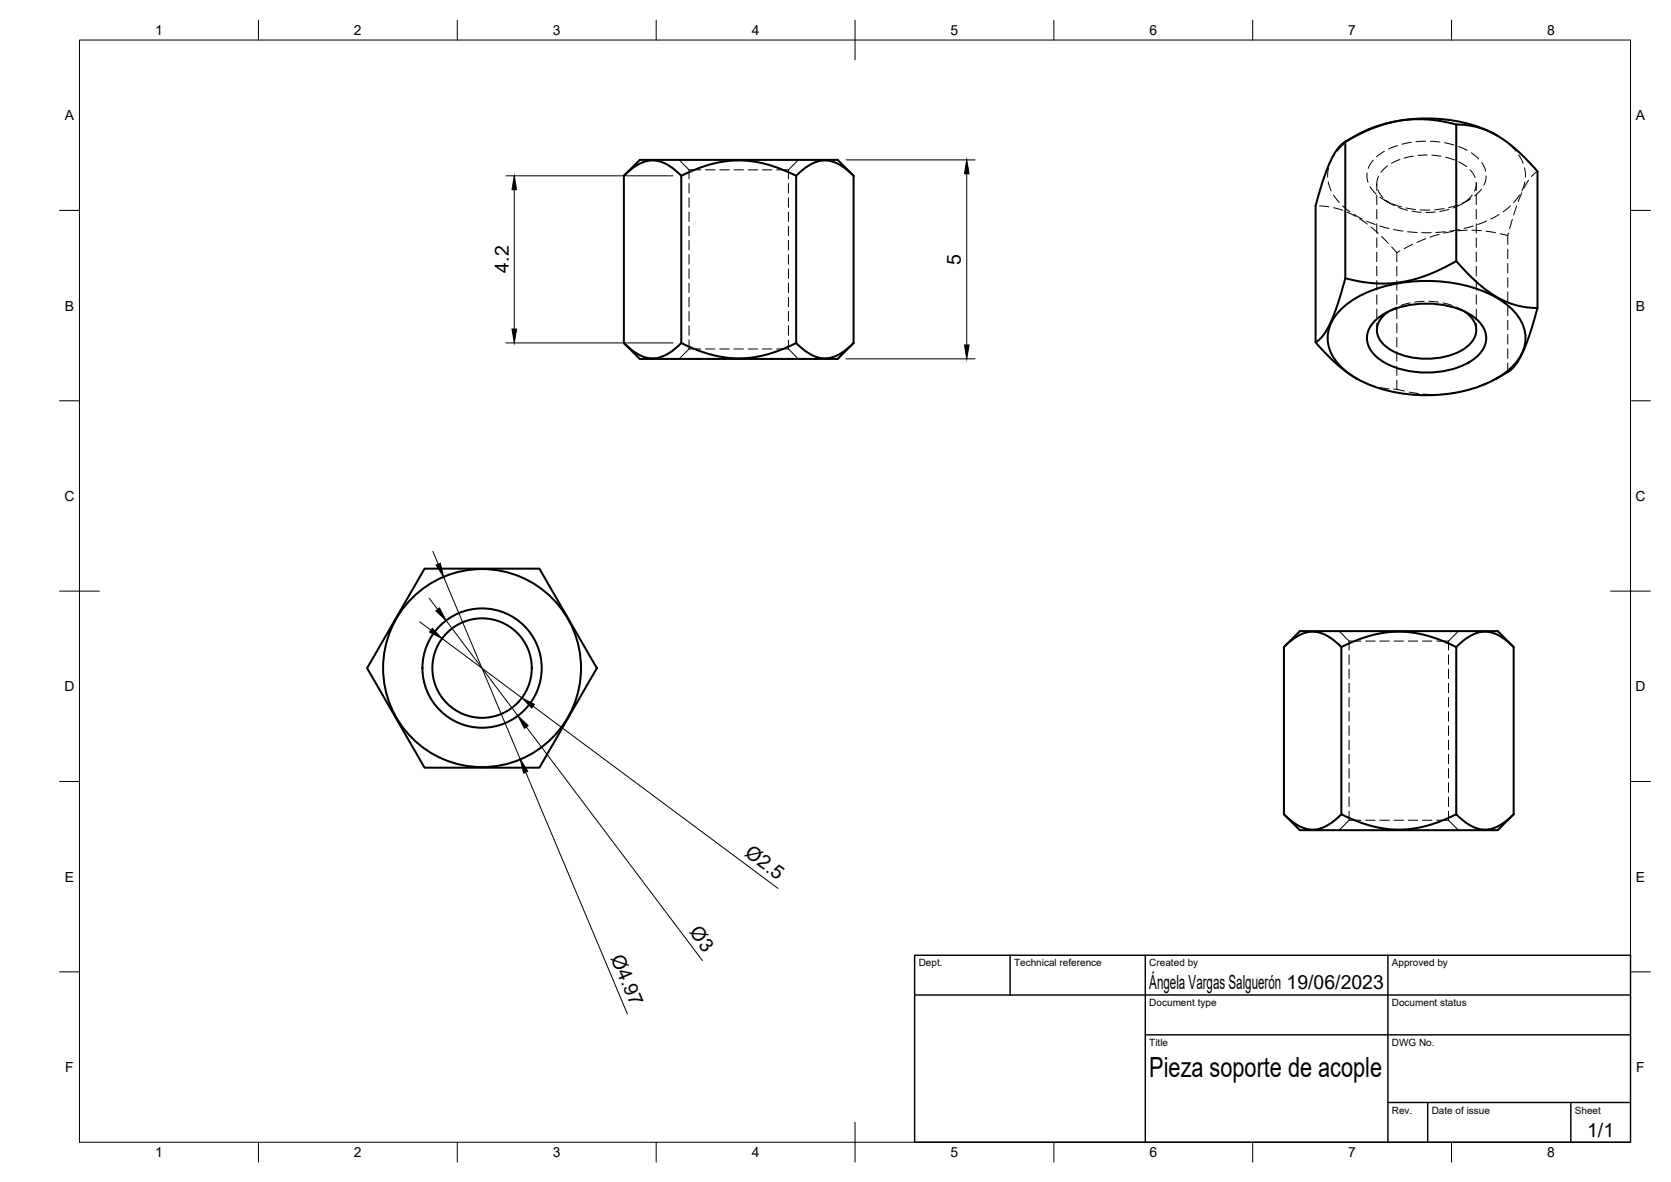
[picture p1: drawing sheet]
<svg xmlns="http://www.w3.org/2000/svg" width="420mm" height="297mm" viewBox="0 0 420 297" stroke-linecap="round" stroke-linejoin="round" font-family="sans-serif">
<!-- layer: Hidden -->
<g fill="none" stroke="#000" stroke-width=".25">
<path d="M335.5 38.9l-1.1 2.1M337.9 36.3l-1.7 1.7M341.1 34l-2.3 1.5M348.1 38l-2 1.4M351.4 36.6l-2.3 .9M354.9 35.8l-2.4 .4M355.4 39.2l-2.3 .5M358.5 35.5l-2.4 .1M358.9 39l-2.4 .1M359.7 35.5l2.4 .2M360 39l2.3 .3M363.2 35.9l2.4 .5"/>
<path d="M363.5 39.5l2.2 .7M366.7 36.8l2.2 1M370 38.4l1.8 1.5M376.3 34l2.3 1.5M379.5 36.3l1.7 1.7M381.9 38.9l1.1 2.1M170.8 40.2l2.4 2.5M173.2 42.7h3M173.2 42.7v2.2M173.2 46.1v2.4M173.2 49.7v2.4M173.2 53.3v2.4"/>
<path d="M173.2 56.9v2.3M177.4 42.7h2.4M181 42.7h2.4M184.6 42.7h2.3M188.1 42.7h2.4M191.7 42.7h2.4M195.3 42.7h2.9M198.2 42.7v2.2M198.2 46.1v2.4M198.2 49.7v2.4M198.2 53.3v2.4M198.2 56.9v2.3"/>
<path d="M200.7 40.2l-2.5 2.5M331.8 51.7l2.3 .3M334 45.7l.7 2.3M334.1 42.2l-.3 2.3M335.3 49l1.4 1.9M335.3 52.2l2.3 .7M337.6 51.7l1.8 1.5M338.7 53.3l2.1 1.1M340.4 53.9l2.1 1.1M341.9 55l1.9 1.3M343.6 55.5l2.2 .9M343.7 43.5v1l.3 1.3"/>
<path d="M344.5 46.9l1.5 1.9M344.8 57.1l1.7 1.5M345.3 40.2l-1.3 2.1M346.2 46.2v1.7M346.2 49.1v2.3M346.2 52.6v2.4M346.2 56.2v2.4M346.2 59.8v2.4M346.5 47.7l1.2 2M346.6 44.3l-.4 1.2v1.1M346.9 49.5l2.1 1.2M346.9 56.8l2.3 .6"/>
<path d="M347.4 59.4l1.7 1.8M348.1 50.3l1.7 1M348.6 50.4l2 1.3M348.9 41.7l-1.7 1.6M350.1 51.2l2.3 .8M350.4 57.7l2.3 .4M351.7 52.1l2.2 .7M352 40.1l-2.1 1M353.5 52.3l2.4 .3M353.9 58.2l2.4 .2M355 53.1l2.4 .2M357.1 52.8h2.4"/>
<path d="M357.5 58.5h2.4M358.5 60l-2.2 .9M360.9 53.3l-2.4 .1M361.9 58.9l-2.3 .7M363.1 52.4l-2.4 .3M363.4 58.2l-2.3 .2M364.3 52.6l-2.3 .5M365.4 58.2l-2.4 .4M366.6 51.5l-2.3 .7M366.8 40.7l2 1.2M367 57.7l-2.4 .4M368.9 57.9l-2.4 .1"/>
<path d="M369.3 50.3l-3.9 2M369.6 42.7l1.3 1.9M369.8 49.9l-2.1 1.2M370.1 57.9l2.4 .1M370.2 49l-1.7 1.7M370.4 56.8l-2.3 .6M371.2 45.8l-.1 1.3-.3 .9M371.2 46.2v1.7M371.2 49.1v2.3M371.2 52.6v2.4M371.2 56.2v2.4M371.2 59.8v2.4"/>
<path d="M372.5 47.5l-1.7 1.7M372.6 40.8l1 2.2M373.7 58.1l2.3 .4M373.7 44.2l-.3 1.5-.3 .8M373.8 55.5l-2.2 .9M376.9 53.9l-2 1.1M377.2 58.7l1.9 .5M379.1 59.2v2.3M379.3 58.6l-.2 .6M379.8 51.7l-1.9 1.5M380.3 55.2l-.7 2.3M381.3 51.8l-.7 2.2"/>
<path d="M382.1 49l-1.5 1.9M382.7 48.4l-1 2.2M383.3 42.2l.3 2.3M383.4 45.7l-.7 2.3M384.3 45.3l-1.2 2.1M386.6 43.1l-1.5 1.3M173.2 60.4v2.4M173.2 64v2.4M173.2 67.6v2.4M173.2 71.1v2.4M173.2 74.7v2.4M173.2 78.3v2.4"/>
<path d="M198.2 60.4v2.4M198.2 64v2.4M198.2 67.6v2.4M198.2 71.1v2.4M198.2 74.7v2.4M198.2 78.3v2.4M346.2 63.4v2.4M346.2 66.9v2.4M346.2 70.5v2.4M346.2 74.1v2.4M346.2 77.7v2.3M349.8 77.8l-1.7 1.1"/>
<path d="M349.9 62l1.3 1.5 .8-.4M351.1 77.2l-2.1 1.1M351.2 63.5v2.3M351.2 67v2.3M351.2 70.5v2.4M351.2 74.1v2.4M351.2 77.7v2.4M354.5 76.1l-2.2 .7M355.2 61.4l-2.1 1.1M358.1 75.7l-2.4 .2M359.3 75.7l2.4 .2M362.8 76.1l2.3 .7"/>
<path d="M366.2 77.2l2.1 1.1M367.5 77.8l1.8 1.1M371.2 63.4v2.4M371.2 66.9v2.4M371.2 70.5v2.4M371.2 74.1v2.4M371.2 77.7v2.3M379.1 62.6v2.4M379.1 66.2v2.4M379.1 69.8v2.4M379.1 73.4v2.3M379.1 76.9v2.4"/>
<path d="M173.2 87.7h3M173.2 87.7l-2.4 2.5M173.2 81.9v2.4M173.2 85.4v2.3M177.4 87.7h2.4M181 87.7h2.4M184.6 87.7h2.3M188.1 87.7h2.4M191.7 87.7h2.4M195.3 87.7h2.9M198.2 87.7l2.5 2.5M198.2 81.9v2.4"/>
<path d="M198.2 85.4v2.3M341 95.1l1.4 .7M343.5 96.3l2.2 .8M346.2 81.2v1.7M346.9 97.4l2.3 .3M350.4 97.8l2.7 .5M351.2 81.3v2.3M351.2 84.8v2.4M351.2 88.4v2.4M351.2 92v2.4M351.2 95.6v2.2M354.3 98.5l2.4 .4"/>
<path d="M357.8 99l2.4 .2M363.8 99l-2.4 .2M367.3 98.4l-2.3 .4M370.8 97.4l-2.3 .7M371.2 81.2v1.7M374.1 96.1l-2.2 .9M377.3 94.5l-2.2 1.1M379.1 91.2v2.3l-.8 .4M379.1 80.5v2.4M379.1 84.1v2.4M379.1 87.7v2.4M336.7 158.6l2.5 2.5"/>
<path d="M366.7 158.6l-2.5 2.5M339.2 161.1h3M339.2 161.1v2.3M339.2 164.6v2.3M339.2 168.1v2.4M339.2 171.7v2.4M339.2 175.3v2.4M339.2 178.8v2.4M343.4 161.1h2.4M346.9 161.1h2.4M350.5 161.1h2.4M354.1 161.1h2.4"/>
<path d="M357.7 161.1h2.3M361.3 161.1h2.9M364.2 161.1v2.3M364.2 164.6v2.3M364.2 168.1v2.4M364.2 171.7v2.4M364.2 175.3v2.4M364.2 178.8v2.4M339.2 182.4v2.4M339.2 186v2.4M339.2 189.6v2.3M339.2 193.2v2.3"/>
<path d="M339.2 196.7v2.4M364.2 182.4v2.4M364.2 186v2.4M364.2 189.6v2.3M364.2 193.2v2.3M364.2 196.7v2.4M339.2 206.1h3M339.2 206.1l-2.5 2.5M339.2 200.3v2.4M339.2 203.9v2.2M343.4 206.1h2.4M346.9 206.1h2.4"/>
<path d="M350.5 206.1h2.4M354.1 206.1h2.4M357.7 206.1h2.3M361.3 206.1h2.9M364.2 206.1l2.5 2.5M364.2 200.3v2.4M364.2 203.9v2.2"/>
</g>
<!-- layer: Visible -->
<g fill="none" stroke="#000" stroke-width=".51">
<path d="M341.1 34l-2.8 1.6v34.3M341.1 34a38.9 38.9 0 0 1 35.2 0M366.2 31.3v34.3M376.3 34h.1M156.9 44.2l4-4h49.7l4 4M156.9 44.2l1.2-1.2a8 8 0 0 1 8.1-2.3 13.6 13.6 0 0 1 5.1 3.5 28.9 28.9 0 0 1 20.4-3.2 38.1 38.1 0 0 1 8.5 3.2 10.5 10.5 0 0 1 7.4-3.9 10.8 10.8 0 0 1 7 3.9M156.9 44.2v42M171.3 44.2v42M200.2 44.2v42M214.6 44.2v42M336.9 78.1a28.3 28.3 0 0 1 16.8-7.2 38 38 0 0 1 22.6 3.9 12.8 12.8 0 0 1 7.3 9.5 11.2 11.2 0 0 1-5.7 9.8 36.3 36.3 0 0 1-24.2 4.9 28.3 28.3 0 0 1-16.8-7.1 9.3 9.3 0 0 1 0-13.8zM349.1 78.3a5 5 0 0 0-1.7 7.7 14.3 14.3 0 0 0 10.6 4.1 16.8 16.8 0 0 0 11.3-3.3 4.8 4.8 0 0 0 0-7.7l-1-.8"/>
<path d="M386.6 77.4v-34.3l-3.8-4.1-2.8-2.5-3.6-2.5-3-1.4a23.7 23.7 0 0 0-7.7-1.4l-1-.3a32.7 32.7 0 0 0-25 3.9 7.8 7.8 0 0 0-3.4 2.7l-1.2 1.9-1.6 3.4-2.7 8.9v34.3M156.9 86.2l4 4h49.7l4-4M156.9 86.2l1.2 1.2a8 8 0 0 0 8.1 2.3 13.6 13.6 0 0 0 5.1-3.5 28.9 28.9 0 0 0 20.4 3.2 38.1 38.1 0 0 0 8.5-3.2 10.5 10.5 0 0 0 7.4 3.9 10.8 10.8 0 0 0 7-3.9M341.1 95.1l-2.5-1.6-2.1-1.7-2.6-2.4-3.1-3.4 .9-.6 1.2-1.4 1.5-2.6 2-5.2 1.9-6.3 .5 .1a32.7 32.7 0 0 0 25.9-3.6l1.5-.8 2.8 3.1 2.9 2.7 3 2.3 3.3 1.9a19.4 19.4 0 0 0 8.4 1.8l-2.3 7.6-1.2 3.1-1.2 2.4-1 1.5-1.1 1.1-3.5 2M345.9 80.4a20.2 20.2 0 0 1 15.1-4 17.1 17.1 0 0 1 11.3 4.9 5.6 5.6 0 0 1-.8 8.2 20.2 20.2 0 0 1-15.1 4 17.1 17.1 0 0 1-11.3-4.8 5.6 5.6 0 0 1 .8-8.3zM106.7 142.9h28.9l4.5 7.7 10 17.3-14.5 25h-28.9l-4.4-7.7-10-17.3zM322.8 162.6l4-4h49.8l4 4M322.8 162.6l1.3-1.2a8 8 0 0 1 8.1-2.3 13.6 13.6 0 0 1 5.1 3.5 28.9 28.9 0 0 1 20.4-3.2 38.1 38.1 0 0 1 8.5 3.2 10.5 10.5 0 0 1 7.4-3.8 10.8 10.8 0 0 1 7 3.8M322.8 162.6v42M337.3 162.6v42M366.2 162.6v42M380.6 162.6v42"/>
<path d="M322.8 204.6l4 4h49.8l4-4M322.8 204.6l1.3 1.2a8 8 0 0 0 8.1 2.3 13.6 13.6 0 0 0 5.1-3.5 28.9 28.9 0 0 0 20.4 3.2 38.1 38.1 0 0 0 8.5-3.2 10.5 10.5 0 0 0 7.4 3.9 10.8 10.8 0 0 0 7-3.9"/>
<circle cx="121.2" cy="167.9" r="24.9"/>
<circle cx="121.2" cy="167.9" r="12.5"/>
<circle cx="121.2" cy="167.9" r="15"/>
</g>
<!-- layer: BORDER -->
<g fill="none" stroke="#000" stroke-width=".25">
<path d="M20 10.1h390v276.9h-390zM65 5.1v5M115 5.1v5M165 5.1v5M215 5.1v10M265 5.1v5M315 5.1v5M365 5.1v5M15 52.9h5M410 52.9h5M15 100.7h5M410 100.7h5"/>
<path d="M15 148.6h10M405 148.6h10M15 196.4h5M410 196.4h5M15 244.2h5M410 244.2h5M65 287v5M115 287v5M165 287v5M215 282.1v9.9M265 287v5M315 287v5"/>
<path d="M365 287v5"/>
</g>
<!-- layer: TITLEBLOCK -->
<path d="M230 240.1h180v46.9h-180zM230 250h180M254 240.1v9.9M288 240.1v46.9M349 240.1v46.9M288 260.1h122M349 277.1h61M359 277.1v9.9M395 277.1v9.9" fill="none" stroke="#000" stroke-width=".36"/>
<!-- layer: FD_Dimensions -->
<g fill="none" stroke="#000" stroke-width=".25">
<path d="M127.2 44.2h42M129.3 47.7v35M212.7 40.2h32.5M243.1 43.7v43M127.2 86.2h42M212.7 90.2h32.5M108.8 138.5l1.4 3.3M105.5 156.3l2.9 2.1M107.9 150.4l2.1 2.7M111.5 145l19.3 45.8M112.2 155.9l18 24M111.1 160.5l20.1 14.9"/>
<path d="M134 177.5l61.6 45.8M132.2 194.1l25.6 60.7M132.3 182.7l44.3 58.7"/>
</g>
<path d="M129.3 44.2l.6 3.5h-1.2zM243.1 40.2l.6 3.5h-1.2zM128.7 82.7h1.2l-.6 3.5zM242.5 86.7h1.2l-.6 3.5zM108.7 157.9l2.4 2.6-3.1-1.7zM109.6 153.5l.9-.7 1.7 3.1zM109.6 142l1.1-.5 .8 3.5zM131.2 175.4l3.2 1.6-.7 .9zM130.8 190.8l1.9 3-1 .5zM130.2 179.9l2.6 2.4-.9 .7z" fill="#000" stroke="#000" stroke-width=".25"/>
<text font-size="7" x="289" y="270.6">Pieza soporte de acople</text>
<g font-size="4.9">
<text x="127.9" y="68.5" transform="rotate(-90 127.9 68.5)">4.2</text>
<text x="241.6" y="66.6" transform="rotate(-90 241.6 66.6)">5</text>
<text x="187.1" y="215" transform="rotate(37 187.1 215)">Ø2.5</text>
<text x="173.2" y="234.3" transform="rotate(53 173.2 234.3)">Ø3</text>
<text x="153.5" y="240.9" transform="rotate(67 153.5 240.9)">Ø4.97</text>
<text x="289" y="248.5">Ángela Vargas Salguerón 19/06/2023</text>
<text x="399.1" y="285.7">1/1</text>
</g>
<g font-size="3.5">
<text x="39" y="8.8">1</text>
<text x="89" y="8.8">2</text>
<text x="139" y="8.8">3</text>
<text x="189" y="8.8">4</text>
<text x="239" y="8.8">5</text>
<text x="289" y="8.8">6</text>
<text x="339" y="8.8">7</text>
<text x="389" y="8.8">8</text>
<text x="16.3" y="30.2">A</text>
<text x="411.3" y="30.2">A</text>
<text x="16.3" y="78">B</text>
<text x="411.3" y="78">B</text>
<text x="16.2" y="125.9">C</text>
<text x="411.2" y="125.9">C</text>
<text x="16.2" y="173.7">D</text>
<text x="411.2" y="173.7">D</text>
<text x="16.3" y="221.6">E</text>
<text x="411.3" y="221.6">E</text>
<text x="16.4" y="269.4">F</text>
<text x="411.4" y="269.4">F</text>
<text x="39" y="290.8">1</text>
<text x="89" y="290.8">2</text>
<text x="139" y="290.8">3</text>
<text x="189" y="290.8">4</text>
<text x="239" y="290.8">5</text>
<text x="289" y="290.8">6</text>
<text x="339" y="290.8">7</text>
<text x="389" y="290.8">8</text>
</g>
<g font-size="2.5">
<text x="231" y="242.9">Dept.</text>
<text x="255" y="242.9">Technical reference</text>
<text x="289" y="242.9">Created by</text>
<text x="350" y="242.9">Approved by</text>
<text x="289" y="252.8">Document type</text>
<text x="350" y="252.8">Document status</text>
<text x="289" y="262.9">Title</text>
<text x="350" y="262.9">DWG No.</text>
<text x="350" y="279.9">Rev.</text>
<text x="360" y="279.9">Date of issue</text>
<text x="396" y="279.9">Sheet</text>
</g>
</svg>
